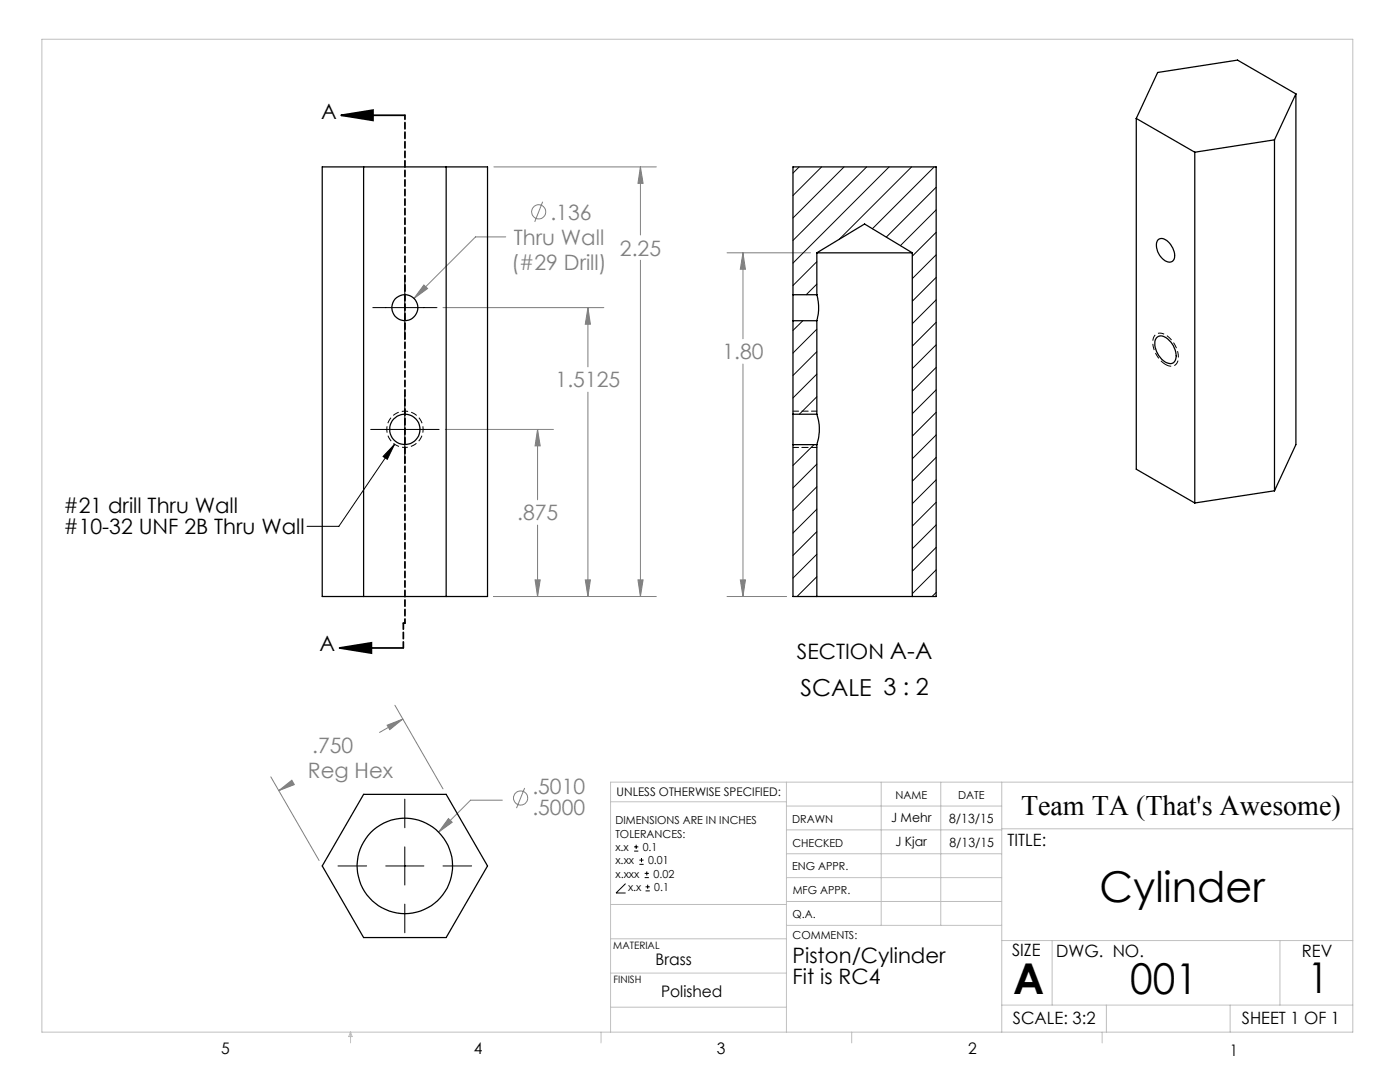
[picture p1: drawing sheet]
<svg xmlns="http://www.w3.org/2000/svg" width="279mm" height="216mm" viewBox="0 0 279 216" stroke-linecap="round" stroke-linejoin="round" font-family="sans-serif">
<g fill="none" stroke="#808080" stroke-width=".2">
<path d="M98.6 33.3h32.4M127.8 33.3l.5 3.3h-1zM127.8 33.3v13.6M84.6 56.9l.7 .7-2.7 1.9zM100.9 47.3h-6l-12.3 12.2M108.3 40.3l-1.6 4M127.8 51.9v67.1M145.1 50.4h16.6M148.3 50.4l.5 3.3h-1.1zM148.3 50.4v17.2M88.4 61.4h32.1M117.3 61.4l.5 3.3h-1z"/>
<path d="M117.3 61.4v11.8M117.3 78.2v40.8M148.3 72.6v46.4M88.9 85.7h21.6M107.3 85.7l.5 3.3h-1zM107.3 85.7v14M98.6 119h32.4M106.8 115.7h1l-.5 3.3zM107.3 104.8v14.2M116.8 115.7h1l-.5 3.3zM127.3 115.7h1l-.5 3.3zM145.1 119h11.9"/>
<path d="M147.7 115.7h1.1l-.5 3.3zM54 155l9.7 16.7M55.6 157.8l2.6-2.1 .5 .9zM58.3 156.2l-2.7 1.6M77.3 144.7l3.1-1.2-2.6 2.1zM78.8 140.7l9.6 16.7M80.4 143.5l-4.7 2.7M100.3 159.7h-6.4l-6.4 6.4M104.7 157.2l-1.6 4.1M89.5 163.3l.7 .8-2.7 2z"/>
<circle cx="107.5" cy="42.3" r="1.4"/>
<circle cx="103.9" cy="159.2" r="1.42"/>
</g>
<g fill="none" stroke="#000" stroke-width=".2">
<path d="M80.8 55v12.8M74.4 61.4h12.8M80.8 78.8v13.7M74 85.7h13.6M78.7 88.7l-1.4 3-.9-.6zM78.7 88.7l-11.1 16.3h-6.3M80.8 159.5v5.7M67.5 172.8h5.7M77 172.8h7.6M80.8 169v7.6M88.4 172.8h5.7M124.8 176.3l-1.9 1.9h1.9"/>
<path d="M126.5 169.8h.9M126.5 169h.9M127 168.6v.8M127.6 172.5h.8M127.6 171.6h.8M128 171.2v.8M128.7 175.1h.8M128.7 174.3h.8M128.8 177.8h.9M128.8 177h.9M129.1 173.9v.8M129.3 176.5v.8"/>
<path d="M80.8 180.4v5.7"/>
</g>
<path d="M68.1 23l6.3-1v2zM68.1 23h12.7M67.8 129.3l6.3-1v2zM67.8 129.3h12.7" fill="none" stroke="#000" stroke-width=".35"/>
<path d="M80.8 89.3a3.6 3.6 0 0 1-3.2-5.4 3.6 3.6 0 0 1 6.3-.2 3.6 3.6 0 0 1-2.8 5.6h-.3" fill="none" stroke="#000" stroke-width=".2" stroke-dasharray="1.3 .6" stroke-dashoffset=".7" stroke-linecap="butt"/>
<path d="M232.6 72.7a5.2 5.2 0 0 1-2.4-5.4 1.65 1.65 0 0 1 2.8-.2 5 5 0 0 1 1.9 5.3 1.52 1.52 0 0 1-2.3 .3" fill="none" stroke="#000" stroke-width=".2" stroke-dasharray="1.3 .6" stroke-dashoffset=".1" stroke-linecap="butt"/>
<path d="M80.5 124.3v5" fill="none" stroke="#000" stroke-width=".35" stroke-dasharray="1.3 .6" stroke-dashoffset=".1"/>
<path d="M80.5 124.3h.3" fill="none" stroke="#000" stroke-width=".35" stroke-dasharray="1.3 .6"/>
<path d="M80.8 124.3v-101.3" fill="none" stroke="#000" stroke-width=".35" stroke-dasharray="1.3 .6" stroke-dashoffset=".4"/>
<g fill="none" stroke="#c0c0c0" stroke-width=".2">
<path d="M8.4 7.8h261.6v198.2h-261.6zM121.8 160h35.2M157 156.1v49.9M175.9 156.1v28.5M187.7 156.1v28.5M199.9 156.1v49.9M270 156.1h-148.2v49.9M157 170.4h42.9M157 165.6h42.9M157 160.8h42.9M157 175.1h42.9M157 179.9h42.9"/>
<path d="M199.9 165.4h70.1M121.8 194.2h35.2M121.8 187.3h35.2M121.8 180.5h35.2M157 184.6h42.9M199.9 187.7h70.1M210 187.7v12.9M255.4 187.7v12.9M70 206v2.1M70 206l.3 .8h-.7zM119.9 206v2.1M121.8 201h35.2"/>
<path d="M170 206v2.1M199.9 200.6h70.1M220 206v2.1M220.8 200.6v5.4M245.5 200.6v5.4"/>
</g>
<path d="M158.3 82h4.7M158.3 89.3h4.7" fill="none" stroke="#000" stroke-width=".2" stroke-dasharray="1.3 .6" stroke-dashoffset=".2"/>
<path d="M67.8 129.3l6.3-1v2zM68.1 23l6.3-1v2z" fill="#000"/>
<path d="M84.6 56.9l-2 2.6 2.7-1.9zM106.8 115.7h1l-.5 3.3zM107.3 85.7l.5 3.3h-1zM116.8 115.7h1l-.5 3.3zM117.3 61.4l.5 3.3h-1zM127.3 115.7h1l-.5 3.3zM127.8 33.3l.5 3.3h-1zM77.3 144.7l3.1-1.2-2.6 2.1zM55.6 157.8l2.6-2.1 .5 .9zM89.5 163.3l-2 2.8 2.7-2zM147.7 115.7h1.1l-.5 3.3zM148.3 50.4l.5 3.3h-1.1z" fill="#808080"/>
<path d="M78.7 88.7l-1.4 3-.9-.6z" fill="#000"/>
<g fill="none" stroke="#000" stroke-width=".25">
<path d="M258.6 18.7l-11.6-6.7-16 2.5-4.2 9.1M258.6 18.7l-4.2 9.2M258.6 18.7v70l-4.2 9.2M64.3 33.3h33v85.7h-33zM72.6 33.3v85.7M89 33.3v85.7M226.8 23.6l11.6 6.8M226.8 23.6v70l11.6 6.8M238.4 30.4v70M254.4 27.9l-16 2.5M254.4 27.9v70M158.3 58.8v5.2"/>
<path d="M158.3 58.8v-25.5h28.5v85.7h-4.7M158.3 58.8h4.7M163 58.8a9.7 9.7 0 0 1 0 5.2M163 50.4h19.1M163 50.4v8.4M163 50.4l9.5-5.7 9.6 5.7M182.1 50.4v68.6M231 47.9a1.38 1.38 0 0 1 2.1 .3 3.5 3.5 0 0 1 1.1 3.7 1.28 1.28 0 0 1-2-.1 3.4 3.4 0 0 1-1.2-3.9zM158.3 64h4.7M158.3 64v18.7M163 64v18.7M230.8 67.4a1.58 1.58 0 0 1 2.3 .3 4.1 4.1 0 0 1 1.4 4.3 1.31 1.31 0 0 1-2.1 .2 4.2 4.2 0 0 1-1.7-4.6z"/>
<path d="M158.3 82.7v6M158.3 88.7v30.3h4.7M158.3 88.7h4.7M158.3 82.7h4.7M163 82.7a9.6 9.6 0 0 1 0 6M163 88.7v30.3M254.4 97.9l-16 2.5M163 119h19.1M72.6 158.5h16.4l8.3 14.3-8.3 14.3h-16.4l-8.3-14.3z"/>
<circle cx="80.8" cy="61.4" r="2.59"/>
<circle cx="80.8" cy="85.7" r="3"/>
<circle cx="80.8" cy="172.8" r="9.5"/>
</g>
<g fill="none" stroke="#000" stroke-width=".2">
<path d="M159.5 33.3l-1.2 1.2M164 33.3l-5.7 5.7M168.5 33.3l-10.2 10.2M173 33.3l-14.7 14.7M177.4 33.3l-19.1 19.2M181.9 33.3l-14.4 14.5M186.4 33.3l-12.3 12.3M186.8 37.4l-9.9 9.9M163 52.2l-4.7 4.8M163 56.7l-2.1 2.1M186.8 41.9l-7.1 7.1M186.8 46.4l-4.7 4.7"/>
<path d="M186.8 50.8l-4.7 4.8M186.8 55.4l-4.7 4.7M186.8 59.8l-4.7 4.8M160.2 64l-1.9 1.9M163 65.7l-4.7 4.7M163 70.2l-4.7 4.7M163 74.6l-4.7 4.8M163 79.2l-3.5 3.5M186.8 64.3l-4.7 4.8M186.8 68.8l-4.7 4.8M186.8 73.3l-4.7 4.8M186.8 77.8l-4.7 4.7"/>
<path d="M162.5 88.7l-4.2 4.2M163 92.6l-4.7 4.8M163 97.1l-4.7 4.8M186.8 82.3l-4.7 4.7M186.8 86.8l-4.7 4.7M186.8 91.3l-4.7 4.7M186.8 95.7l-4.7 4.8M163 106.1l-4.7 4.7M163 110.6l-4.7 4.8M163 101.6l-4.7 4.8M163 115.1l-3.9 3.9M186.8 100.2l-4.7 4.8"/>
<path d="M186.8 104.7l-4.7 4.8M186.8 109.2l-4.7 4.8M186.8 113.7l-4.7 4.8M186.8 118.2l-.8 .8"/>
</g>
<g font-size="8.5">
<text x="219.4" y="179.9">Cylinder</text>
<text x="202.2" y="198.3">A</text>
<text x="225.5" y="198.3">001</text>
<text x="260.9" y="198.1">1</text>
</g>
<text font-size="5.6" x="203.8" y="162.6">Team TA (That's Awesome)</text>
<text font-size="4.7" x="159.8" y="138.8">SCALE 3 : 2</text>
<g font-size="4.2">
<text x="64.1" y="23.7">A</text>
<text x="12.7" y="102.4">#21 drill Thru Wall</text>
<text x="12.7" y="106.6">#10-32 UNF 2B Thru Wall</text>
<text x="63.8" y="130">A</text>
<text x="159.1" y="131.4">SECTION A-A</text>
<text x="158.2" y="192.1">Piston/Cylinder</text>
<text x="158.2" y="196.3">Fit is RC4</text>
</g>
<g font-size="4.2" fill="#808080">
<text x="109.9" y="43.8">.136</text>
<text x="102.1" y="53.9">(#29 Drill)</text>
<text x="102.5" y="48.9">Thru Wall</text>
<text x="123.7" y="51">2.25</text>
<text x="144.2" y="71.7">1.80</text>
<text x="110.9" y="77.3">1.5125</text>
<text x="103.2" y="103.8">.875</text>
<text x="61.4" y="155.3">Reg Hex</text>
<text x="62.3" y="150.3">.750</text>
<text x="106.2" y="158.5">.5010</text>
<text x="106.2" y="162.6">.5000</text>
</g>
<g font-size="3.4">
<text x="201.1" y="168.8">TITLE:</text>
<text x="202" y="190.8">SIZE</text>
<text x="210.8" y="190.9">DWG. NO.</text>
<text x="259.8" y="191">REV</text>
<text x="202.1" y="204.4">SCALE: 3:2</text>
<text x="247.8" y="204.4">SHEET 1 OF 1</text>
</g>
<g font-size="3.2">
<text x="130.8" y="192.5">Brass</text>
<text x="131.9" y="198.9">Polished</text>
<text x="44.2" y="210.4">5</text>
<text x="94.6" y="210.3">4</text>
<text x="143.1" y="210.4">3</text>
<text x="193.2" y="210.3">2</text>
<text x="245.4" y="210.6">1</text>
</g>
<g font-size="2.5">
<text x="177.8" y="164.1">J Mehr</text>
<text x="189.4" y="164.2">8/13/15</text>
<text x="178.7" y="168.8">J Kjar</text>
<text x="189.5" y="169">8/13/15</text>
</g>
<text font-size="2.4" x="123.1" y="158.9">UNLESS OTHERWISE SPECIFIED:</text>
<g font-size="2.2">
<text x="178.7" y="159.4">NAME</text>
<text x="191.2" y="159.4">DATE</text>
<text x="122.8" y="164.5">DIMENSIONS ARE IN INCHES</text>
<text x="122.8" y="167.1">TOLERANCES:</text>
<text x="158.1" y="164.2">DRAWN</text>
<text x="122.8" y="169.8">x.x</text>
<text x="122.8" y="172.4">x.xx</text>
<text x="128.3" y="169.8">0.1</text>
<text x="129.3" y="172.5">0.01</text>
<text x="158.1" y="173.7">ENG APPR.</text>
<text x="158.2" y="169.1">CHECKED</text>
<text x="122.8" y="175.1">x.xxx</text>
<text x="125.3" y="177.8">x.x</text>
<text x="130.4" y="175.1">0.02</text>
<text x="130.6" y="177.8">0.1</text>
<text x="158.2" y="178.4">MFG APPR.</text>
<text x="158.2" y="183.2">Q.A.</text>
<text x="158.2" y="187.4">COMMENTS:</text>
</g>
<g font-size="2">
<text x="122.4" y="189.4">MATERIAL</text>
<text x="122.4" y="196.2">FINISH</text>
</g>
</svg>
